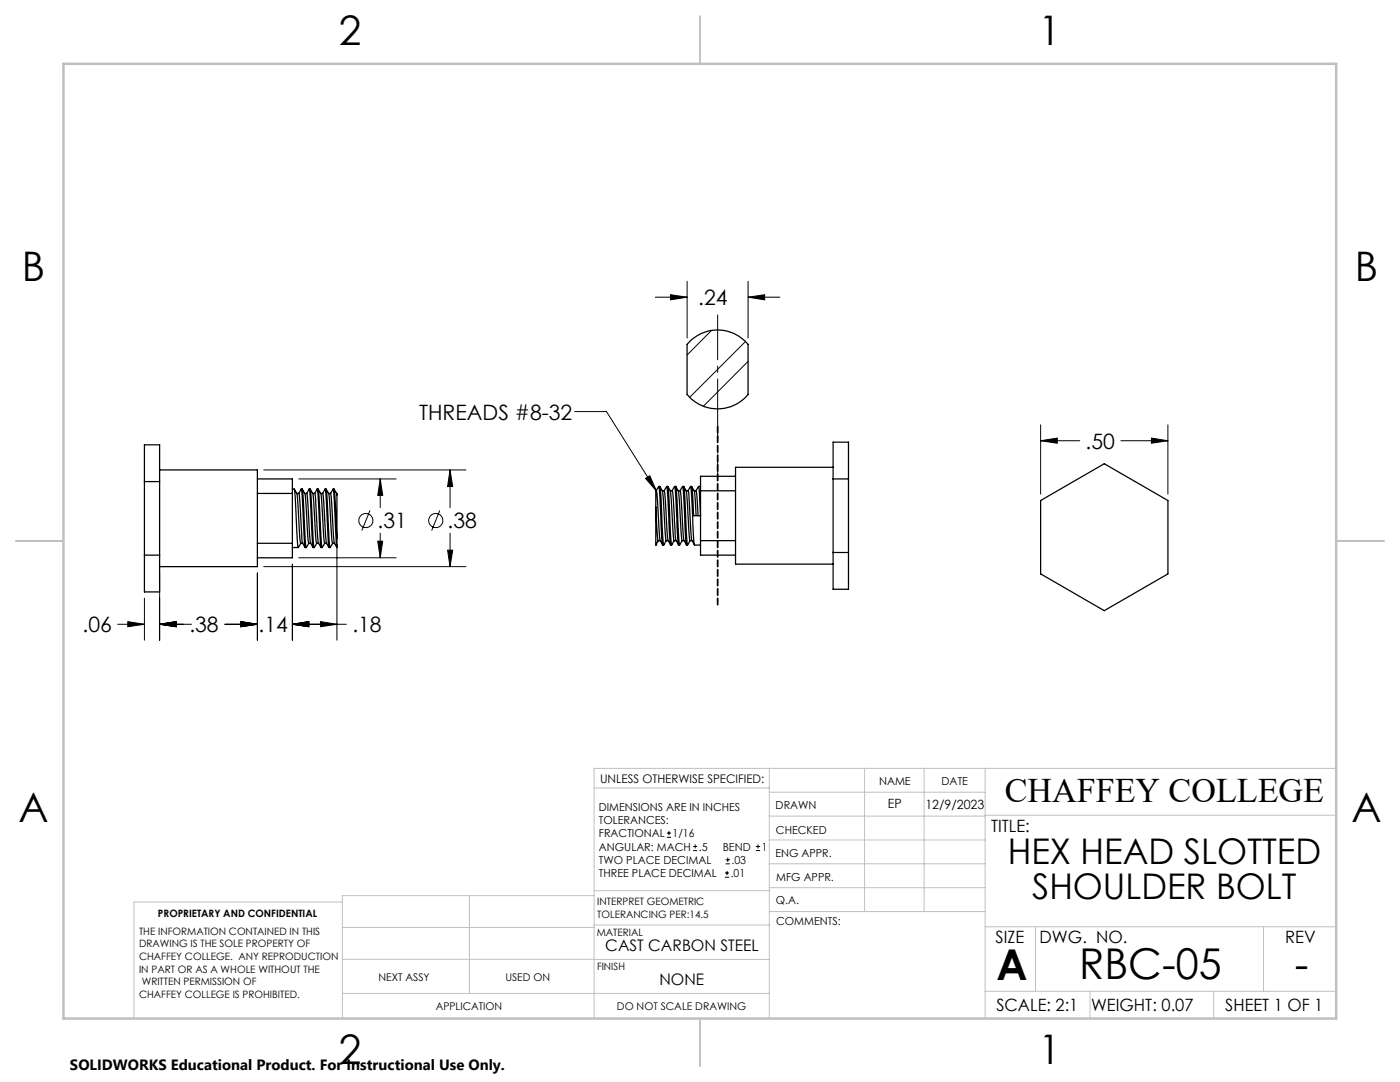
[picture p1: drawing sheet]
<svg xmlns="http://www.w3.org/2000/svg" width="279mm" height="216mm" viewBox="0 0 279 216" stroke-linecap="round" stroke-linejoin="round" font-family="sans-serif">
<g fill="none" stroke="#000" stroke-width=".25">
<path d="M137.7 68.1a7.9 7.9 0 0 1 11.6 .6v10a7.8 7.8 0 0 1-12.2 0v-10zM28.8 96.1h3.1M28.8 88.8h3.1v29.3h-3.1zM31.9 93.8h19.5v19.3h-19.5M51.4 95.6h6.9v2.9M51.4 98.5h6.9M58.3 97.6h.4M58.3 98.5v9.9M58.7 97.6l.5 .9M58.7 97.6l.8 11.7h-1.2M59.2 98.5h.4M59.2 98.5l.8 9.9"/>
<path d="M59.6 98.5l.2 .9 .6 9M60.1 97.6l-.5 .9M60.1 97.6l.2 1.6 .4 9.1 .2 1h.2M60.1 97.6h.2M60.3 97.6l.5 .9M60.3 97.6l.8 11.7M60.8 98.5h.4M60.8 98.5l.8 9.9M61.2 98.5l.8 9.9M61.7 97.6l-.5 .9M61.7 97.6l.2 1.6 .4 9.1 .2 1h.2l-.8-11.7M61.7 97.6h.2"/>
<path d="M61.9 97.6l.5 .9M62.4 98.5l.7 9.7 .1 .2h.4l.5 .9M62.4 98.5h.4M62.8 98.5l.2 1.3 .6 8.6M63.3 97.6l-.5 .9M63.3 97.6l.2 1.6 .4 9.1 .2 1h.2l-.8-11.7M63.3 97.6h.2M63.5 97.6l.5 .9M64 98.5l.7 9.8 .1 .1h.4l.5 .9M64 98.5h.4M64.4 98.5l.8 9.9M64.9 97.6l-.5 .9"/>
<path d="M64.9 97.6l.2 1.6 .4 9.1 .2 1h.2l-.8-11.7M64.9 97.6h.2M65.1 97.6l.5 .9M65.6 98.5l.7 9.6 .1 .3h.3l.5 .9M65.6 98.5h.4M66 98.5l.7 9.9M66.5 97.6l-.5 .9M66.5 97.6l.2 1.6 .5 10.1M66.5 97.6h.2M66.7 97.6l.5 .9M66.7 97.6l.5 9.8M67.2 98.5v.2"/>
<path d="M67.2 98.7v8.7M131 97.9l.5-.8 .8 11.6-.5-.8M131 97.9l.8 10M131 97.9h-.1v3.3M131.5 97h.2M132.2 97.9l-.5-.8 .7 11.6 .6-.8M132.2 97.9h.4l.1 .6 .6 9.3M132.2 97.9l.8 10M133 97.1l-.5 .8M133.1 97.1l.7 11.6-.5-.8M133.1 97h.1M133.8 98l.7 9.9"/>
<path d="M134.6 97.1l-.5 .8M134.7 97.1l.7 11.6-.5-.8M134.7 97h.1M134.8 97.1l.2 1.5 .6 10.1 .5-.8M134.9 97.1l.5 .8M135.4 97.9h.3l.2 .6 .6 9.3M135.4 97.9l.7 10M136.2 97.1l-.5 .8M136.2 97.1l.8 11.6-.5-.8M136.2 97h.2M136.4 97.1l.2 1.5 .6 10.1 .5-.8M136.5 97.1l.4 .8 .5 .1v.3l.5 8.1 .2 1.5"/>
<path d="M136.9 98l.8 9.9M137.8 97.1l-.5 .8M137.8 97.1l.8 11.6-.5-.8M137.8 97h.2M138 97.1l.2 1 .2 4.8h1.4l-.2-4.8-.2-1-.5 .8M138 97.1l.5 .8M138.5 97.9h.4M138.5 97.9l.4 5M138.9 97.9l.4 5M139.4 97h.4M139.8 97.9h7M139.8 97.9v10"/>
<path d="M146.8 95h-7v2.9M166.3 93.2h-19.5v19.4h19.5M166.3 95.6h3M166.3 88.2h3v29.4h-3zM207.7 99.9l12.7-7.4 12.7 7.4v14.6l-12.7 7.3-12.7-7.3zM28.8 110.8h3.1M51.4 108.4h6.9M58.3 108.4v2.9h-6.9M60 108.4h.4l.5 .9M60 108.4l-.5 .9M61.6 108.4h.4l.5 .9M61.6 108.4l-.5 .9"/>
<path d="M63.2 108.4l-.5 .9M64.8 108.4l-.5 .9M66.4 108.4l-.5 .9M67.2 107.4v1.9M130.9 108.7h.1M130.9 101.2v7.5M130.9 101.2l.3 5.3 .2 1.4M131.4 107.9l-.5 .8M131.4 107.9h.4M132.3 108.8h.2M133 107.9h.3M133.8 108.8h.3"/>
<path d="M134.5 107.9l-.5 .8-.7-11.6 .5 .8h.4v.2l.5 8.3 .2 1.5M134.5 107.9h.4M135.4 108.8h.2M136.1 107.9h.4M137 108.8h.2M137.7 107.9h.4M138.6 108.8h1.2M139.8 107.9v2.9h7M139.8 107.9h7M166.3 110.2h3"/>
</g>
<g fill="none" stroke="#000" stroke-width=".2">
<path d="M130.8 59.3h6.3M133.8 58.8l3.3 .5-3.3 .5zM137.1 56.1v11.4M149.3 59.3l3.3-.5v1zM149.3 56.1v11.4M149.3 59.3h6.3M142 65.9l-4.9 4.9M148.8 68.2l-11.1 11.1M149.3 72.1l-8.9 9M52.6 93.8h40.4M59.6 95.6h19.5M75.9 95.6l.5 3.2h-1z"/>
<path d="M75.9 95.6v5.7M89.8 93.8l.5 3.3h-1zM89.8 93.8v7.5M114.7 82.1h6.3l10 15.9M128.8 95.5l.9-.6 1.3 3.1zM207.7 87.9l3.3-.5v1zM207.7 84.8v13.8M207.7 87.9h7.8M223.7 87.9h9.4M229.8 87.4l3.3 .5-3.3 .5zM233.1 84.8v13.8M28.8 119.4v8.3"/>
<path d="M31.9 114.3v13.4M51.4 114.3v13.4M52.6 113.1h40.4M58.3 112.6v15.1M59.6 111.3h19.5M67.2 108.7v19M73.8 101.8l-1.6 4.1M75.4 108h1l-.5 3.3zM75.9 106.4v4.9M87.8 101.8l-1.7 4.1M89.3 109.8h1l-.5 3.3zM89.8 106.4v6.7"/>
<path d="M23.5 124.6h5.3M25.5 124l3.3 .6-3.3 .5zM31.9 124.6l3.3-.6v1.1zM31.9 124.6h6.3M44.8 124.6h6.6M48 124l3.4 .6-3.4 .5zM58.3 124.6l3.3-.6v1.1zM58.3 124.6h10.8M64 124l3.2 .6-3.2 .5zM133.1 167.1h.8M133.1 166.2h.8M133.5 165.8v.9"/>
<path d="M138.3 169.7h.8M138.3 168.9h.8M138.7 168.5v.8M144.7 175h.8M144.7 174.2h.8M144.8 172.4h.9M144.8 171.6h.9M145.1 173.8v.8M145.2 171.1v.9M150.8 169.7h.9M150.8 168.9h.9M151.3 168.5v.8"/>
<circle cx="73" cy="103.9" r="1.41"/>
<circle cx="87" cy="103.9" r="1.41"/>
</g>
<path d="M143.2 84.6v-21.8" fill="none" stroke="#000" stroke-width=".2" stroke-dasharray="15.2 1.3 1.3 1.3" stroke-dashoffset="6.3"/>
<path d="M143.2 95v-10.4" fill="none" stroke="#000" stroke-width=".2" stroke-dasharray="15.2 1.3 1.3 1.3" stroke-dashoffset="11.9"/>
<path d="M143.2 85v35.8" fill="none" stroke="#000" stroke-width=".35" stroke-dasharray="1.3 .6" stroke-dashoffset="-.1"/>
<g fill="none" stroke="#c0c0c0" stroke-width=".2">
<path d="M118.6 157.2h34.9M153.5 153.3v49.9M153.5 158.1h43.1M172.5 153.3v28.6M184.4 153.3v28.6M196.6 153.3v49.9M266.7 153.3h-148.1v49.9M68.3 180h-41.6v23.2M93.7 178.7v19.5M118.6 178.7h-50.3v24.5M118.6 177.7h35M153.5 167.6h43.1"/>
<path d="M153.5 162.8h43.1M153.5 172.4h43.1M153.5 177.1h43.1M196.6 162.7h70.1M68.3 198.2h85.2M68.3 191.4l85.2 .1M68.3 185.1h50.3M118.6 184.6h35M153.6 181.9h43M196.6 197.8h70.1M196.6 184.9h70.1M206.7 184.9v12.9"/>
<path d="M217.5 197.8v5.4M242.2 197.8v5.4M252.2 184.9v12.9"/>
</g>
<path d="M139.7 3.2v9.5M3.1 107.9h9.6M266.7 107.9h9.5M139.7 203.2v9.6" fill="none" stroke="#c0c0c0" stroke-width=".25"/>
<path d="M12.7 12.7h254v190.5h-254z" fill="none" stroke="#c0c0c0" stroke-width=".5"/>
<g fill="#000">
<path d="M128.8 95.5l.9-.6 1.3 3.1z"/>
<path d="M207.7 87.9l3.3-.5v1zM229.8 87.4l3.3 .5-3.3 .5zM133.8 58.8l3.3 .5-3.3 .5zM149.3 59.3l3.3-.5v1zM25.5 124l3.3 .6-3.3 .5zM31.9 124.6l3.3-.6v1.1zM31.9 124.6l3.3-.6v1.1zM48 124l3.4 .6-3.4 .5zM48 124l3.4 .6-3.4 .5zM58.3 124.6l3.3-.6v1.1zM58.3 124.6l3.3-.6v1.1zM64 124l3.2 .6-3.2 .5zM75.9 95.6l.5 3.2h-1zM75.4 108h1l-.5 3.3zM89.8 93.8l.5 3.3h-1zM89.3 109.8h1l-.5 3.3z"/>
</g>
<g font-size="8.5">
<text x="198.9" y="195.5">A</text>
<text x="215.4" y="195.4">RBC-05</text>
<text x="258.4" y="195.4">-</text>
</g>
<g font-size="8.1">
<text x="67.6" y="8.9">2</text>
<text x="207.3" y="8.9">1</text>
<text x="4.4" y="56.2">B</text>
<text x="270.4" y="56.2">B</text>
<text x="3.7" y="164.1">A</text>
<text x="269.7" y="164.1">A</text>
<text x="67.6" y="212.4">2</text>
<text x="207.3" y="212.4">1</text>
</g>
<g font-size="7.1">
<text x="201.1" y="172.4">HEX HEAD SLOTTED</text>
<text x="206" y="179.5">SHOULDER BOLT</text>
</g>
<text font-size="6.9" x="200.5" y="160.1">CHAFFEY COLLEGE</text>
<g font-size="4.2">
<text x="139.3" y="60.9">.24</text>
<text x="83.6" y="83.7">THREADS #8-32</text>
<text x="216.7" y="89.5">.50</text>
<text x="75.4" y="105.4">.31</text>
<text x="89.3" y="105.4">.38</text>
<text x="16.5" y="126.1">.06</text>
<text x="37.8" y="126.1">.38</text>
<text x="51.6" y="126.1">.14</text>
<text x="70.3" y="126.1">.18</text>
</g>
<g font-size="3.4">
<text x="197.8" y="166">TITLE:</text>
<text x="198.7" y="188.1">SIZE</text>
<text x="207.5" y="188.1">DWG. NO.</text>
<text x="256.5" y="188.2">REV</text>
<text x="198.8" y="201.7">SCALE: 2:1</text>
<text x="217.7" y="201.8">WEIGHT: 0.07</text>
<text x="244.5" y="201.7">SHEET 1 OF 1</text>
</g>
<g font-size="3.2">
<text x="120.8" y="189.8">CAST CARBON STEEL</text>
<text x="131.6" y="196.6">NONE</text>
</g>
<text font-size="3" x="14" y="213.5">SOLIDWORKS Educational Product. For Instructional Use Only.</text>
<g font-size="2.5">
<text x="177.2" y="161.3">EP</text>
<text x="184.7" y="161.4">12/9/2023</text>
</g>
<text font-size="2.4" x="119.8" y="156.2">UNLESS OTHERWISE SPECIFIED:</text>
<g font-size="2.2">
<text x="119.5" y="161.8">DIMENSIONS ARE IN INCHES</text>
<text x="154.8" y="161.4">DRAWN</text>
<text x="175.4" y="156.6">NAME</text>
<text x="187.9" y="156.7">DATE</text>
<text x="119.5" y="164.4">TOLERANCES:</text>
<text x="119.5" y="167.1">FRACTIONAL</text>
<text x="134.2" y="167.1">1/16</text>
<text x="154.9" y="166.3">CHECKED</text>
<text x="119.5" y="172.4">TWO PLACE DECIMAL</text>
<text x="119.5" y="169.7">ANGULAR: MACH</text>
<text x="139.5" y="169.7">.5</text>
<text x="144.2" y="169.7">BEND</text>
<text x="146" y="172.4">.03</text>
<text x="152" y="169.7">1</text>
<text x="154.8" y="171">ENG APPR.</text>
<text x="119.5" y="175">THREE PLACE DECIMAL</text>
<text x="145.8" y="175">.01</text>
<text x="154.9" y="175.7">MFG APPR.</text>
<text x="154.9" y="180.4">Q.A.</text>
<text x="154.9" y="184.6">COMMENTS:</text>
</g>
<g font-size="2.1">
<text x="75.5" y="195.7">NEXT ASSY</text>
<text x="100.9" y="195.7">USED ON</text>
<text x="86.9" y="201.5">APPLICATION</text>
<text x="123.1" y="201.6">DO NOT SCALE DRAWING</text>
</g>
<g font-size="2">
<text x="31.5" y="182.9">PROPRIETARY AND CONFIDENTIAL</text>
<text x="119.2" y="180.6">INTERPRET GEOMETRIC</text>
<text x="119.2" y="183.1">TOLERANCING PER:14.5</text>
<text x="27.8" y="186.5">THE INFORMATION CONTAINED IN THIS</text>
<text x="27.8" y="189">DRAWING IS THE SOLE PROPERTY OF</text>
<text x="27.8" y="191.6">CHAFFEY COLLEGE. ANY REPRODUCTION</text>
<text x="119.1" y="186.7">MATERIAL</text>
<text x="27.8" y="194.1">IN PART OR AS A WHOLE WITHOUT THE</text>
<text x="28.3" y="196.6">WRITTEN PERMISSION OF</text>
<text x="119.1" y="193.5">FINISH</text>
<text x="27.8" y="199.1">CHAFFEY COLLEGE IS PROHIBITED.</text>
</g>
</svg>
